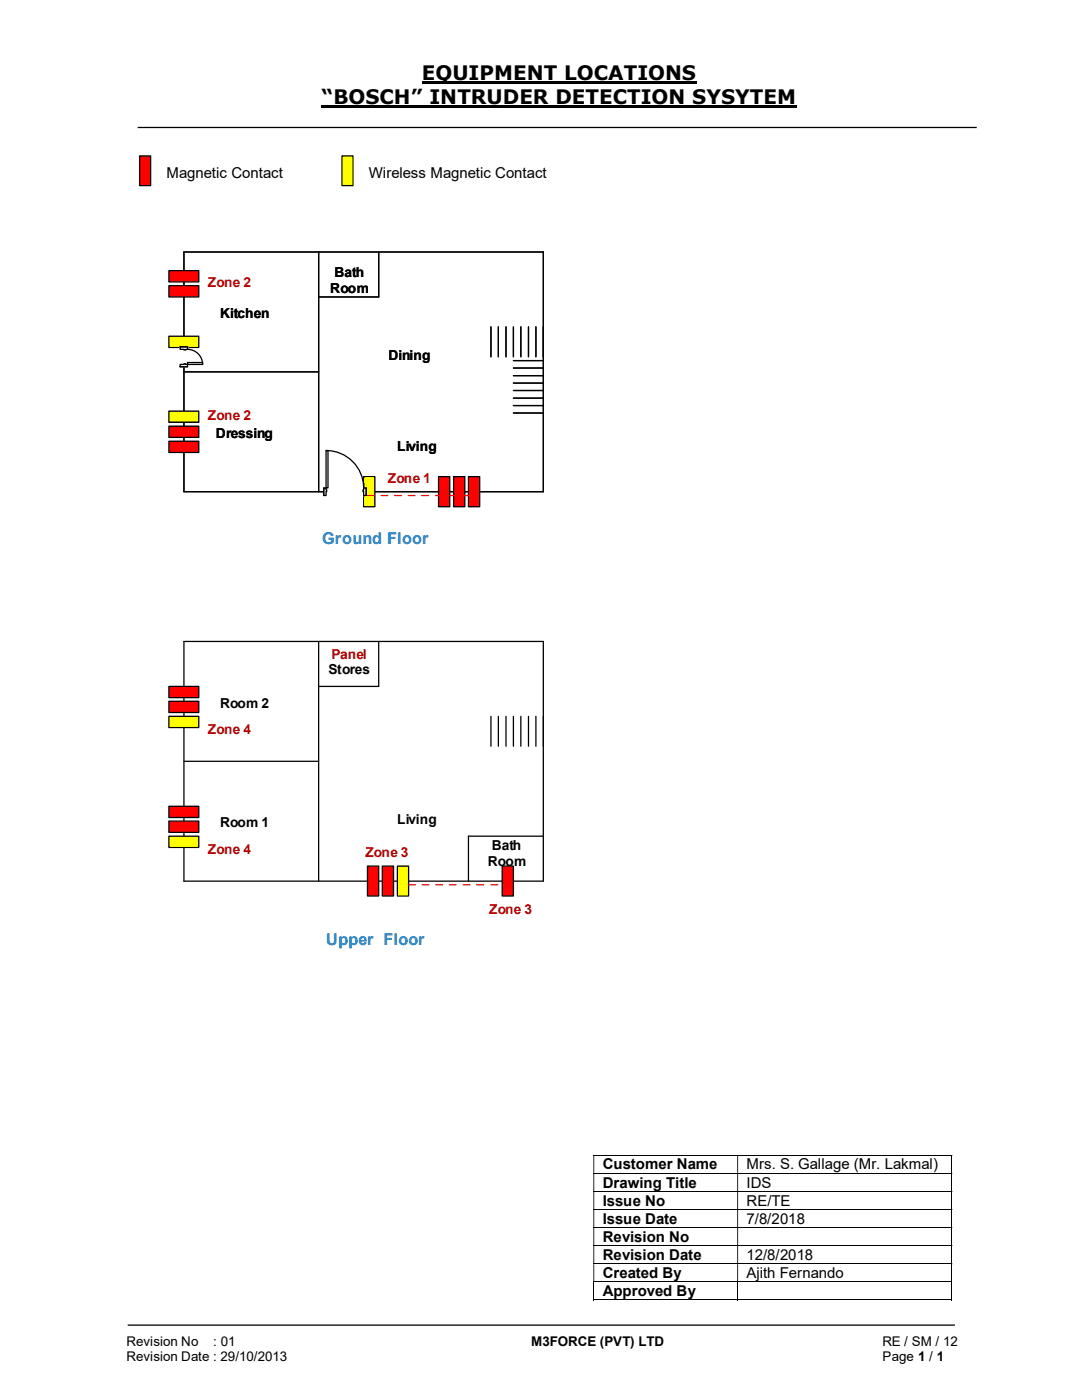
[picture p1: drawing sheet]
<svg xmlns="http://www.w3.org/2000/svg" width="216mm" height="279mm" viewBox="0 0 216 279" stroke-linecap="round" stroke-linejoin="round" font-family="sans-serif">
<path d="M84.2 16.4h54.8M64.2 21.3h94.8" fill="none" stroke="#000" stroke-width=".42"/>
<path d="M27.5 25.4h167.4M25.5 264.5h165" fill="none" stroke="#000" stroke-width=".25"/>
<g fill="none" stroke="#000" stroke-width=".2">
<path d="M118.4 230.6h71.5M118.4 234.1h71.5M118.4 237.8h71.5M189.9 230.7v3.4M189.9 234.2v3.5M189.9 237.9v3.4M118.4 241.4h71.5M118.4 245h71.5M118.4 248.6h71.5M118.4 252.2h71.5M118.4 255.8h71.5M118.4 259.4h28.7"/>
<path d="M118.5 255.9v3.6M147.2 255.9v3.6M147.3 259.4h42.6M189.9 241.5v3.4M189.9 245.1v3.4M189.9 248.7v3.4M189.9 252.3v3.4M189.9 255.9v3.6"/>
</g>
<g fill="#000">
<path d="M189.9 230.5h.1v.2h-.1zM118.4 230.7h.2v3.4h-.2zM147.1 230.7h.2v3.4h-.2z" fill-rule="evenodd"/>
<path d="M189.9 234.1h.1v.1h-.1zM118.4 234.2h.2v3.5h-.2zM147.1 234.2h.2v3.5h-.2z" fill-rule="evenodd"/>
<path d="M189.9 237.7h.1v.2h-.1zM118.4 237.9h.2v3.4h-.2zM147.1 237.9h.2v3.4h-.2z" fill-rule="evenodd"/>
<path d="M189.9 241.3h.1v.2h-.1zM118.4 241.5h.2v3.4h-.2zM147.1 241.5h.2v3.4h-.2z" fill-rule="evenodd"/>
<path d="M189.9 244.9h.1v.2h-.1zM118.4 245.1h.2v3.4h-.2zM147.1 245.1h.2v3.4h-.2z" fill-rule="evenodd"/>
<path d="M189.9 248.5h.1v.2h-.1zM118.4 248.7h.2v3.4h-.2zM147.1 248.7h.2v3.4h-.2z" fill-rule="evenodd"/>
<path d="M189.9 252.1h.1v.2h-.1zM118.4 252.3h.2v3.4h-.2zM147.1 252.3h.2v3.4h-.2z" fill-rule="evenodd"/>
</g>
<path d="M189.9 255.7h.1v.2h-.1zM189.9 259.4h.1v.1h-.1z" fill="#000"/>
<path d="M27.9 31.1h2.2v5.9h-2.2z" fill="#f00"/>
<g fill="none" stroke="#000" stroke-width=".25">
<path d="M27.9 31.1h2.2v5.9h-2.2zM36.7 50.3h71.7v47.8h-71.7zM63.6 50.3v47.8M75.6 50.3v9h-12M36.7 74.2h26.9M98 65.2v6M99.4 65.2v6M101 65.2v6M102.4 72h6M102.4 75h6M102.4 77.9h6M102.4 73.4h6"/>
<path d="M102.4 76.5h6M102.4 79.5h6M102.4 65.2v6M103.9 65.2v6M105.5 65.2v6M106.9 65.2v6M102.4 80.9h6M102.4 82.4h6M36.7 128h71.7v47.9h-71.7zM63.6 128v47.9M75.6 128v9h-12M36.7 151.9h26.9"/>
<path d="M98 143v5.9M99.4 143v5.9M101 143v5.9M102.4 143v5.9M103.9 143v5.9M105.5 143v5.9M106.9 143v5.9M108.4 166.9h-14.9v9"/>
</g>
<path d="M33.7 67.1h6v2.2h-6z" fill-rule="evenodd" fill="#ff0"/>
<path d="M33.7 67.1h6v2.2h-6z" fill="none" stroke="#000" stroke-width=".25"/>
<path d="M33.7 57h6v2.3h-6z" fill-rule="evenodd" fill="#f00"/>
<path d="M33.7 57h6v2.3h-6z" fill="none" stroke="#000" stroke-width=".25"/>
<path d="M33.7 54h6v2.3h-6z" fill-rule="evenodd" fill="#f00"/>
<path d="M33.7 54h6v2.3h-6z" fill="none" stroke="#000" stroke-width=".25"/>
<path d="M33.7 88.1h6v2.2h-6z" fill-rule="evenodd" fill="#f00"/>
<path d="M33.7 88.1h6v2.2h-6z" fill="none" stroke="#000" stroke-width=".25"/>
<path d="M33.7 85h6v2.3h-6z" fill-rule="evenodd" fill="#f00"/>
<path d="M33.7 85h6v2.3h-6z" fill="none" stroke="#000" stroke-width=".25"/>
<path d="M33.7 82h6v2.3h-6z" fill-rule="evenodd" fill="#ff0"/>
<path d="M33.7 82h6v2.3h-6z" fill="none" stroke="#000" stroke-width=".25"/>
<path d="M72.6 95.1h2.2v6h-2.2z" fill="#ff0"/>
<path d="M72.6 95.1h2.2v6h-2.2z" fill="none" stroke="#000" stroke-width=".25"/>
<path d="M100.2 172.8h2.2v6h-2.2z" fill="#f00"/>
<path d="M100.2 172.8h2.2v6h-2.2z" fill="none" stroke="#000" stroke-width=".25"/>
<path d="M93.5 95.1h2.2v6h-2.2z" fill="#f00"/>
<path d="M93.5 95.1h2.2v6h-2.2z" fill="none" stroke="#000" stroke-width=".25"/>
<path d="M90.5 95.1h2.3v6h-2.3z" fill="#f00"/>
<path d="M90.5 95.1h2.3v6h-2.3z" fill="none" stroke="#000" stroke-width=".25"/>
<path d="M87.5 95.1h2.2v6h-2.2z" fill="#f00"/>
<path d="M87.5 95.1h2.2v6h-2.2z" fill="none" stroke="#000" stroke-width=".25"/>
<path d="M35.9 69.2h1.6v4h-1.6z" fill-rule="evenodd" fill="#fff"/>
<path d="M35.9 69.2h1.6v4h-1.6z" fill="none" stroke="#fff" stroke-width=".25"/>
<path d="M35.9 72.7v.5h1.5v-.5zM35.9 69.2h1.5v.5h-1.5z" fill-rule="evenodd" fill="#fff"/>
<path d="M36.7 72.7h-.8v.5h1.5v-.5h-.3M36.7 69.7h-.8v-.5h1.5v.5h-.3" fill="none" stroke="#000" stroke-width=".25"/>
<path d="M36.7 72.6v.1h.4v-.1zM36.7 69.7h.4v.2h-.4z" fill-rule="evenodd" fill="#fff"/>
<path d="M35.9 73.2h1.5M35.9 69.2h1.5M36.7 72.7v-.1h.4v.1M36.7 69.7v.2h.4v-.2M37.4 69.7a3 3 0 0 1 3 3" fill="none" stroke="#000" stroke-width=".25"/>
<path d="M37.4 72.3h3v.4h-3z" fill="#fff"/>
<path d="M37.4 72.3h3v.4h-3z" fill="none" stroke="#000" stroke-width=".25"/>
<path d="M64.6 97.3h8.5v1.6h-8.5z" fill="#fff"/>
<path d="M64.6 97.3h8.5v1.6h-8.5z" fill="none" stroke="#fff" stroke-width=".25"/>
<path d="M64.6 97.4h.5v1.5h-.5zM72.6 97.4v1.5h.5v-1.5z" fill-rule="evenodd" fill="#fff"/>
<path d="M65.1 97.7v-.3h-.5v1.5h.5v-.8M72.6 97.7v-.3h.5v1.5h-.5v-.8" fill="none" stroke="#000" stroke-width=".25"/>
<path d="M65.1 97.7h.1v.4h-.1zM72.4 97.7v.4h.2v-.4z" fill-rule="evenodd" fill="#fff"/>
<path d="M64.6 97.4v1.5M65.1 89.9a7.5 7.5 0 0 1 7.5 7.5M65.1 97.7h.1v.4h-.1M72.6 97.7h-.2v.4h.2M73.1 97.4v1.5" fill="none" stroke="#000" stroke-width=".25"/>
<path d="M65.1 89.9h.3v7.5h-.3z" fill-rule="evenodd" fill="#fff"/>
<path d="M65.1 89.9h.3v7.5h-.3z" fill="none" stroke="#000" stroke-width=".25"/>
<path d="M33.7 143h6v2.2h-6z" fill-rule="evenodd" fill="#ff0"/>
<path d="M33.7 143h6v2.2h-6z" fill="none" stroke="#000" stroke-width=".25"/>
<path d="M33.7 140h6v2.2h-6z" fill-rule="evenodd" fill="#f00"/>
<path d="M33.7 140h6v2.2h-6z" fill="none" stroke="#000" stroke-width=".25"/>
<path d="M33.7 137h6v2.2h-6z" fill-rule="evenodd" fill="#f00"/>
<path d="M33.7 137h6v2.2h-6z" fill="none" stroke="#000" stroke-width=".25"/>
<path d="M33.7 166.9h6v2.2h-6z" fill-rule="evenodd" fill="#ff0"/>
<path d="M33.7 166.9h6v2.2h-6z" fill="none" stroke="#000" stroke-width=".25"/>
<path d="M33.7 163.9h6v2.2h-6z" fill-rule="evenodd" fill="#f00"/>
<path d="M33.7 163.9h6v2.2h-6z" fill="none" stroke="#000" stroke-width=".25"/>
<path d="M33.7 160.9h6v2.3h-6z" fill-rule="evenodd" fill="#f00"/>
<path d="M33.7 160.9h6v2.3h-6z" fill="none" stroke="#000" stroke-width=".25"/>
<path d="M79.3 172.8h2.2v6h-2.2z" fill="#ff0"/>
<path d="M79.3 172.8h2.2v6h-2.2z" fill="none" stroke="#000" stroke-width=".25"/>
<path d="M76.3 172.8h2.2v6h-2.2z" fill="#f00"/>
<path d="M76.3 172.8h2.2v6h-2.2z" fill="none" stroke="#000" stroke-width=".25"/>
<path d="M73.3 172.8h2.3v6h-2.3z" fill="#f00"/>
<path d="M73.3 172.8h2.3v6h-2.3z" fill="none" stroke="#000" stroke-width=".25"/>
<g fill="none" stroke="#f00" stroke-width=".25">
<path d="M73.3 98.9h1.4M76 98.9h1.4M78.7 98.9h1.4M81.4 98.9h1.4M84.2 98.9h1.3M86.9 98.9h1.4M89.7 98.9h1.4M92.5 98.9h1.3M81.5 176.6h1.4M84.2 176.6h1.4M87 176.6h1.3M89.7 176.6h1.3"/>
<path d="M92.4 176.6h1.4M95.1 176.6h1.4M98 176.6h1.3M100.7 176.6h1.3"/>
</g>
<path d="M68.2 31.1h2.2v5.9h-2.2z" fill="#ff0"/>
<path d="M68.2 31.1h2.2v5.9h-2.2z" fill="none" stroke="#000" stroke-width=".25"/>
<g font-size="4">
<text x="84.2" y="16">EQUIPMENT LOCATIONS</text>
<text x="64.2" y="20.8">“BOSCH” INTRUDER DETECTION SYSYTEM</text>
</g>
<g font-size="3.2" fill="#0070c0">
<text x="64.3" y="108.5">Ground Floor</text>
<text x="65.1" y="188.6">Upper Floor</text>
</g>
<g font-size="3">
<text x="33.2" y="35.5">Magnetic Contact</text>
<text x="73.6" y="35.5">Wireless Magnetic Contact</text>
<text x="120.3" y="233.4">Customer Name</text>
<text x="149" y="233.4">Mrs. S. Gallage (Mr. Lakmal)</text>
<text x="120.3" y="237">Drawing Title</text>
<text x="149" y="237">IDS</text>
<text x="120.3" y="240.6">Issue No</text>
<text x="120.3" y="244.2">Issue Date</text>
<text x="149" y="240.6">RE/TE</text>
<text x="149" y="244.2">7/8/2018</text>
<text x="120.3" y="247.8">Revision No</text>
<text x="120.3" y="251.4">Revision Date</text>
<text x="149" y="251.4">12/8/2018</text>
<text x="120.3" y="255.1">Created By</text>
<text x="149" y="255.1">Ajith Fernando</text>
<text x="120.3" y="258.7">Approved By</text>
</g>
<g font-size="2.7" fill="#c00000">
<text x="41.5" y="57.2">Zone 2</text>
<text x="41.5" y="83.7">Zone 2</text>
<text x="77.4" y="96.4">Zone 1</text>
<text x="66.2" y="131.6">Panel</text>
<text x="41.5" y="146.6">Zone 4</text>
<text x="41.5" y="170.4">Zone 4</text>
<text x="72.9" y="171.1">Zone 3</text>
<text x="97.6" y="182.4">Zone 3</text>
</g>
<g font-size="2.7">
<text x="65.9" y="58.5">Room</text>
<text x="66.8" y="55.2">Bath</text>
<text x="43.9" y="63.5">Kitchen</text>
<text x="77.5" y="71.8">Dining</text>
<text x="43.1" y="87.4">Dressing</text>
<text x="79.2" y="90.1">Living</text>
<text x="65.6" y="134.6">Stores</text>
<text x="43.9" y="141.2">Room 2</text>
<text x="43.9" y="165.1">Room 1</text>
<text x="79.2" y="164.5">Living</text>
<text x="97.3" y="172.8">Room</text>
<text x="98.1" y="169.6">Bath</text>
<text x="25.2" y="268.7">Revision No</text>
<text x="42.6" y="268.7">: 01</text>
<text x="106" y="268.7">M3FORCE (PVT) LTD</text>
<text x="176.1" y="268.7">RE / SM / 12</text>
<text x="25.2" y="271.7">Revision Date : 29/10/2013</text>
<text x="176.1" y="271.7">Page 1 / 1</text>
</g>
</svg>
